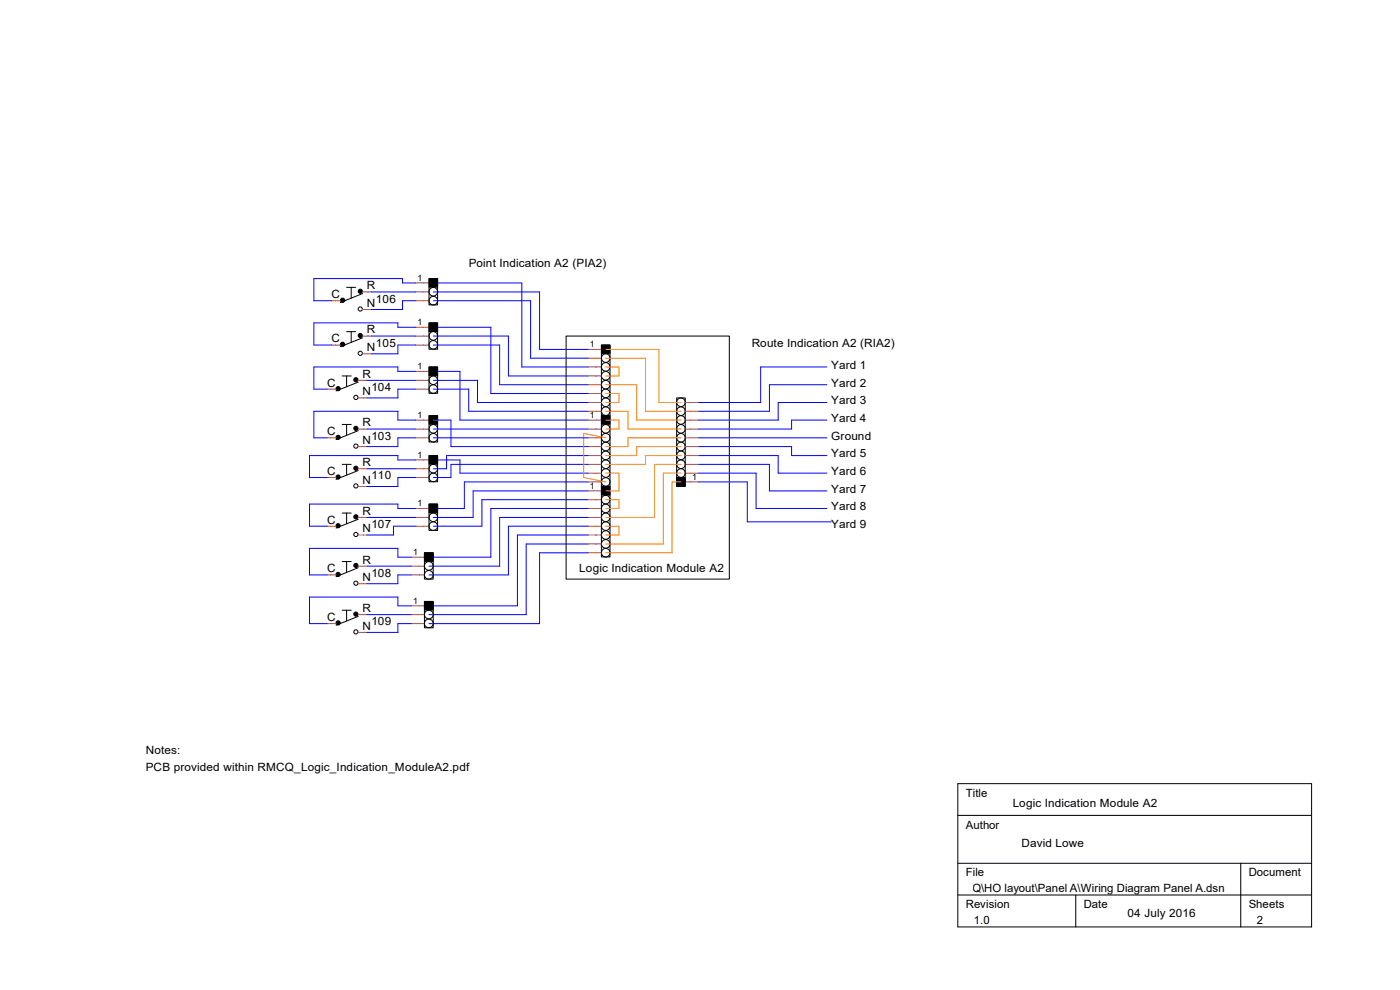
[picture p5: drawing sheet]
<svg xmlns="http://www.w3.org/2000/svg" width="297mm" height="210mm" viewBox="0 0 297 210" stroke-linecap="round" stroke-linejoin="round" font-family="sans-serif">
<g fill="#000" stroke="#000" stroke-width=".21">
<path d="M91 59.1h1.8v1.8h-1.8z" fill-rule="evenodd"/>
<path d="M91 68.5h1.8v1.8h-1.8z" fill-rule="evenodd"/>
<path d="M91 77.9h1.8v1.8h-1.8z" fill-rule="evenodd"/>
<path d="M127.6 73.2h1.8v1.8h-1.8z" fill-rule="evenodd"/>
<path d="M91 88.2h1.8v1.8h-1.8z" fill-rule="evenodd"/>
<path d="M91 96.6h1.8v1.9h-1.8z" fill-rule="evenodd"/>
<path d="M127.6 88.2h1.8v1.8h-1.8z" fill-rule="evenodd"/>
<path d="M90 117.3h1.9v1.8h-1.9z" fill-rule="evenodd"/>
<path d="M91 106.9h1.8v1.9h-1.8z" fill-rule="evenodd"/>
<path d="M127.6 103.2h1.8v1.8h-1.8z" fill-rule="evenodd"/>
<path d="M143.6 101.3h1.8v1.9h-1.8z" fill-rule="evenodd"/>
<path d="M90 127.6h1.9v1.8h-1.9z" fill-rule="evenodd"/>
<circle cx="72.7" cy="63.7" r=".46"/>
<circle cx="72.7" cy="73" r=".46"/>
<circle cx="76.4" cy="71.2" r=".44"/>
<circle cx="76.4" cy="61.8" r=".44"/>
<circle cx="71.7" cy="92.8" r=".44"/>
<circle cx="71.7" cy="82.4" r=".44"/>
<circle cx="75.5" cy="99.3" r=".44"/>
<circle cx="75.5" cy="80.6" r=".44"/>
<circle cx="75.5" cy="90.9" r=".44"/>
<circle cx="71.7" cy="101.2" r=".44"/>
<circle cx="71.7" cy="111.5" r=".44"/>
<circle cx="75.5" cy="120" r=".44"/>
<circle cx="75.5" cy="109.6" r=".44"/>
<circle cx="71.7" cy="121.9" r=".44"/>
<circle cx="71.7" cy="132.1" r=".44"/>
<circle cx="75.5" cy="130.3" r=".44"/>
</g>
<g fill="none" stroke="#000" stroke-width=".21">
<path d="M91 59.1h1.8v5.6h-1.8zM72.6 79.8h1.9M73.5 79.8v2.2M73.5 70.4h1.9M73.5 61h1.9M74.5 61v2.2M74.5 70.4v2.2M76.9 71.7l-4.7 1.8M76.9 62.3l-4.7 1.9M91 68.5h1.8v5.6h-1.8zM91 77.9h1.8v5.5h-1.8zM120.1 71.3h34.6v51.6h-34.6z"/>
<path d="M127.6 73.2h1.8v14.9h-1.8zM72.6 90h1.9M72.6 98.5h1.9M73.5 90v2.3M73.5 98.5v2.3M76 91.4l-4.7 1.9M76 81.1l-4.7 1.8M76 99.8l-4.7 1.9M91 88.2h1.8v5.6h-1.8zM91 96.6h1.8v5.6h-1.8zM127.6 88.2h1.8v15h-1.8zM143.6 84.4h1.8v18.8h-1.8z"/>
<path d="M72.6 108.8h1.9M72.6 119.1h1.9M73.5 108.8v2.3M73.5 119.1v2.3M76 110.2l-4.7 1.8M90 117.3h1.9v5.6h-1.9zM91 106.9h1.8v5.6h-1.8zM127.6 103.2h1.8v15h-1.8zM72.6 129.5h1.9M73.5 129.5v2.2M76 120.4l-4.7 1.9M76 130.8l-4.7 1.8"/>
<path d="M90 127.6h1.9v5.6h-1.9zM203.2 166.2h75.1v30.4h-75.1zM203.2 173h75.1M203.2 183.1h75.1M203.2 189.9h75.1M228.2 189.9v6.7M263.2 183.1v13.5"/>
<circle cx="76.4" cy="65.6" r=".44"/>
<circle cx="76.4" cy="75" r=".44"/>
<circle cx="91.9" cy="73.2" r=".91"/>
<circle cx="91.9" cy="71.3" r=".91"/>
<circle cx="91.9" cy="61.9" r=".91"/>
<circle cx="91.9" cy="63.8" r=".91"/>
<circle cx="128.5" cy="79.7" r=".91"/>
<circle cx="128.5" cy="76" r=".91"/>
<circle cx="128.5" cy="77.8" r=".91"/>
<circle cx="75.5" cy="94.6" r=".44"/>
<circle cx="75.5" cy="84.3" r=".44"/>
<circle cx="91.9" cy="99.4" r=".91"/>
<circle cx="91.9" cy="80.7" r=".91"/>
<circle cx="91.9" cy="92.9" r=".91"/>
<circle cx="91.9" cy="91" r=".91"/>
<circle cx="91.9" cy="82.5" r=".91"/>
<circle cx="128.5" cy="81.6" r=".91"/>
<circle cx="128.5" cy="87.2" r=".91"/>
<circle cx="128.5" cy="91" r=".91"/>
<circle cx="128.5" cy="92.9" r=".91"/>
<circle cx="128.5" cy="98.5" r=".91"/>
<circle cx="128.5" cy="94.7" r=".91"/>
<circle cx="128.5" cy="96.6" r=".91"/>
<circle cx="128.5" cy="83.5" r=".91"/>
<circle cx="128.5" cy="85.3" r=".91"/>
<circle cx="144.5" cy="98.5" r=".91"/>
<circle cx="144.5" cy="85.3" r=".91"/>
<circle cx="144.5" cy="87.2" r=".91"/>
<circle cx="144.5" cy="96.6" r=".91"/>
<circle cx="144.5" cy="89.1" r=".91"/>
<circle cx="144.5" cy="94.7" r=".91"/>
<circle cx="144.5" cy="92.9" r=".91"/>
<circle cx="144.5" cy="91" r=".91"/>
<circle cx="75.5" cy="113.4" r=".44"/>
<circle cx="75.5" cy="103.1" r=".44"/>
<circle cx="91.9" cy="101.3" r=".91"/>
<circle cx="91.9" cy="111.6" r=".91"/>
<circle cx="91.9" cy="109.7" r=".91"/>
<circle cx="128.5" cy="102.2" r=".91"/>
<circle cx="128.5" cy="115.4" r=".91"/>
<circle cx="128.5" cy="100.4" r=".91"/>
<circle cx="128.5" cy="106" r=".91"/>
<circle cx="128.5" cy="109.7" r=".91"/>
<circle cx="128.5" cy="113.5" r=".91"/>
<circle cx="128.5" cy="107.9" r=".91"/>
<circle cx="128.5" cy="117.2" r=".91"/>
<circle cx="128.5" cy="111.6" r=".91"/>
<circle cx="144.5" cy="100.4" r=".91"/>
<circle cx="75.5" cy="134" r=".44"/>
<circle cx="75.5" cy="123.7" r=".44"/>
<circle cx="91" cy="130.4" r=".92"/>
<circle cx="91" cy="120.1" r=".92"/>
<circle cx="91" cy="121.9" r=".92"/>
<circle cx="91" cy="132.3" r=".92"/>
</g>
<g fill="none" stroke="#c04040" stroke-width=".21">
<path d="M70.4 73.2h1.8M70.4 63.8h1.8M76.9 71.3h1.9M76.9 75.1h1.9M76.9 61.9h1.9M76.9 65.7h1.9M88.2 71.3h2.8M88.2 73.2h2.8M88.2 61.9h2.8M88.2 63.8h2.8M88.2 60h2.8M88.2 69.4h2.8"/>
<path d="M88.2 78.8h2.8M124.8 74.1h2.8M124.8 76h2.8M124.8 77.9h2.8M124.8 79.8h2.8M69.4 92.9h1.9M69.4 82.5h1.9M76 91h1.9M76 94.7h1.9M76 80.7h1.9M76 84.4h1.9M76 99.4h1.9"/>
<path d="M88.2 89.1h2.8M88.2 91h2.8M88.2 92.9h2.8M88.2 80.7h2.8M88.2 82.5h2.8M88.2 99.4h2.8M88.2 97.6h2.8M124.8 81.6h2.8M124.8 83.5h2.8M124.8 85.4h2.8M124.8 87.2h2.8M124.8 89.1h2.8"/>
<path d="M124.8 91h2.8M124.8 92.9h2.8M124.8 94.7h2.8M124.8 96.6h2.8M124.8 98.5h2.8M145.4 85.4h2.8M145.4 87.2h2.8M145.4 89.1h2.8M145.4 91h2.8M145.4 92.9h2.8M145.4 94.7h2.8M145.4 96.6h2.8"/>
<path d="M145.4 98.5h2.8M69.4 111.6h1.9M69.4 101.3h1.9M76 109.8h1.9M76 113.5h1.9M76 103.2h1.9M87.2 118.2h2.8M88.2 109.8h2.8M88.2 111.6h2.8M88.2 101.3h2.8M88.2 107.9h2.8M124.8 100.4h2.8"/>
<path d="M124.8 102.2h2.8M124.8 109.8h2.8M124.8 113.5h2.8M124.8 111.6h2.8M124.8 104.1h2.8M124.8 106h2.8M124.8 107.9h2.8M124.8 115.4h2.8M124.8 117.3h2.8M145.4 100.4h2.8M145.4 102.2h2.8M69.4 122h1.9"/>
<path d="M69.4 132.3h1.9M76 120.1h1.9M76 123.8h1.9M76 130.4h1.9M76 134.2h1.9M87.2 120.1h2.8M87.2 122h2.8M87.2 130.4h2.8M87.2 132.3h2.8M87.2 128.5h2.8"/>
</g>
<g fill="none" stroke="#00f" stroke-width=".21">
<path d="M78.8 61.9h9.4M78.8 71.3h9.4M88.2 60h-2.8v-.9h-18.8v4.7h3.8M88.2 63.8h-2.8v1.9h-6.6M88.2 78.8h-3.8v-.9h-17.8v4.6h2.8M88.2 69.4h-3.8v-.9h-17.8v4.7h3.8M88.2 73.2h-3.8v1.9h-5.6M91.9 61.9h22.6v12.2h10.3M91.9 63.8h20.7v12.2h12.2M91.9 60h18.8v17.9h14.1M91.9 71.3h16v8.5h16.9M91.9 73.2h14.1v8.4h18.8"/>
<path d="M91.9 69.4h12.2v14.1h20.7M91.9 78.8h5.7v10.3h27.2M175.4 77.9h-14v7.5h-13.2M77.9 80.7h10.3M77.9 99.4h10.3M77.9 91h10.3M88.2 82.5h-3.8v1.9h-6.5M88.2 89.1h-3.8v-1.9h-17.8v5.7h2.8M88.2 92.9h-3.8v1.8h-6.5M88.2 97.6h-3.8v-1h-18.7v4.7h3.7M91.9 80.7h9.4v4.7h23.5M91.9 82.5h7.5v4.7h25.4"/>
<path d="M91.9 97.6h5.7v2.8h27.2M91.9 89.1h3.8v5.6h29.1M91.9 92.9h32.9M91.9 91h32.9M124.8 98.5h-29.1v2.8h-3.8M124.8 96.6h-30.1v2.8h-2.8M148.2 94.7h19.7v1.9h7.5M148.2 96.6h16.9v3.8h10.3M148.2 98.5h15v5.6h12.2M148.2 92.9h27.2M175.4 81.6h-12.2v5.6h-15M175.4 85.4h-10.3v3.7h-16.9"/>
<path d="M175.4 89.1h-7.5v1.9h-19.7M77.9 109.8h10.3M87.2 118.2h-2.8v-1.9h-18.7v5.7h3.7M88.2 101.3h-3.8v1.9h-6.5M88.2 107.9h-3.8v-1h-18.7v4.7h3.7M88.2 111.6h-4.7v1.9h-5.6M124.8 117.3h-10.3v15h-23.5M124.8 111.6h-16.9v10.4h-16.9M124.8 109.8h-18.8v10.3h-15M124.8 107.9h-20.7v10.3h-13.1M124.8 106h-22.6v5.6h-10.3M124.8 102.2h-26.3v5.7h-6.6"/>
<path d="M124.8 104.1h-24.4v5.7h-8.5M124.8 113.5h-15v15h-18.8M124.8 115.4h-13.2v15h-20.6M148.2 100.4h12.2v7.5h15M148.2 102.2h10.3v8.5h17.9M77.9 120.1h9.3M77.9 130.4h9.3M87.2 122h-2.8v1.8h-6.5M87.2 128.5h-2.8v-1.8h-18.7v5.6h3.7M87.2 132.3h-2.8v1.9h-6.5"/>
</g>
<g fill="none" stroke="#ff8000" stroke-width=".21">
<path d="M128.5 77.9h2.8v1.9h-2.8M128.5 76h8.4v11.2h7.6M128.5 74.1h11.3v11.3h4.7M128.5 83.5h2.8v1.9h-2.8M128.5 89.1h2.8v1.9h-2.8M128.5 81.6h6.6v7.5h9.4M128.5 87.2h4.7v3.8h11.3M128.5 92.9l-4.7-1v9.4l4.7 .9M144.5 98.5h-5.6v11.3h-10.4M144.5 96.6h-7.6v1.9h-8.4M144.5 94.7h-9.4v1.9h-6.6M144.5 92.9h-11.3v1.8h-4.7"/>
<path d="M128.5 111.6h2.8v1.9h-2.8M128.5 100.4h2.8v3.7h-2.8M128.5 106h2.8v1.9h-2.8M144.5 102.2h-1.9v15.1h-14.1M144.5 100.4h-3.8v15h-12.2"/>
</g>
<g font-size="2.4">
<text x="99.4" y="56.7">Point Indication A2 (PIA2)</text>
<text x="70.4" y="63.2">C</text>
<text x="77.9" y="65.1">N</text>
<text x="77.9" y="61.4">R</text>
<text x="79.8" y="64.2">106</text>
<text x="77.9" y="70.7">R</text>
<text x="70.4" y="72.6">C</text>
<text x="77.9" y="74.5">N</text>
<text x="79.8" y="73.6">105</text>
<text x="159.5" y="73.6">Route Indication A2 (RIA2)</text>
<text x="69.4" y="82">C</text>
<text x="76.9" y="83.9">N</text>
<text x="76.9" y="80.1">R</text>
<text x="78.8" y="82.9">104</text>
<text x="176.4" y="78.2">Yard 1</text>
<text x="176.4" y="82">Yard 2</text>
<text x="176.4" y="85.8">Yard 3</text>
<text x="176.4" y="89.5">Yard 4</text>
<text x="69.4" y="92.3">C</text>
<text x="76.9" y="94.2">N</text>
<text x="76.9" y="90.5">R</text>
<text x="78.8" y="93.3">103</text>
<text x="176.4" y="93.3">Ground</text>
<text x="69.4" y="100.8">C</text>
<text x="76.9" y="98.9">R</text>
<text x="78.8" y="101.7">110</text>
<text x="176.4" y="97">Yard 5</text>
<text x="176.4" y="100.8">Yard 6</text>
<text x="76.9" y="102.7">N</text>
<text x="176.4" y="104.5">Yard 7</text>
<text x="69.4" y="111.1">C</text>
<text x="76.9" y="112.9">N</text>
<text x="76.9" y="109.2">R</text>
<text x="78.8" y="112">107</text>
<text x="176.4" y="108.3">Yard 8</text>
<text x="176.4" y="112">Yard 9</text>
<text x="76.9" y="119.5">R</text>
<text x="69.4" y="121.4">C</text>
<text x="76.9" y="123.3">N</text>
<text x="78.8" y="122.3">108</text>
<text x="122.9" y="121.4">Logic Indication Module A2</text>
<text x="69.4" y="131.7">C</text>
<text x="76.9" y="129.8">R</text>
<text x="76.9" y="133.6">N</text>
<text x="78.8" y="132.7">109</text>
<text x="30.9" y="159.9">Notes:</text>
<text x="30.9" y="163.6">PCB provided within RMCQ_Logic_Indication_ModuleA2.pdf</text>
<text x="204.9" y="169.1">Title</text>
<text x="214.8" y="171.1">Logic Indication Module A2</text>
<text x="204.9" y="175.8">Author</text>
<text x="216.7" y="179.6">David Lowe</text>
<text x="204.9" y="185.9">File</text>
<text x="264.9" y="185.9">Document</text>
<text x="172.8" y="189.3">C:\Users\dlowe\OneDrive\RMCQ\HO layout\Panel A\Wiring Diagram Panel A.dsn</text>
<text x="204.9" y="192.7">Revision</text>
<text x="206.6" y="196.1">1.0</text>
<text x="229.9" y="192.7">Date</text>
<text x="239.2" y="194.6">04 July 2016</text>
<text x="264.9" y="192.7">Sheets</text>
<text x="266.6" y="196.1">2</text>
</g>
<g font-size="1.9">
<text x="88.6" y="59.6">1</text>
<text x="88.6" y="69">1</text>
<text x="125.1" y="73.7">1</text>
<text x="88.6" y="78.4">1</text>
<text x="88.6" y="88.7">1</text>
<text x="125.1" y="88.7">1</text>
<text x="88.6" y="97.2">1</text>
<text x="146.8" y="101.8">1</text>
<text x="88.6" y="107.4">1</text>
<text x="125.1" y="103.7">1</text>
<text x="87.6" y="117.8">1</text>
<text x="87.6" y="128.1">1</text>
</g>
</svg>
